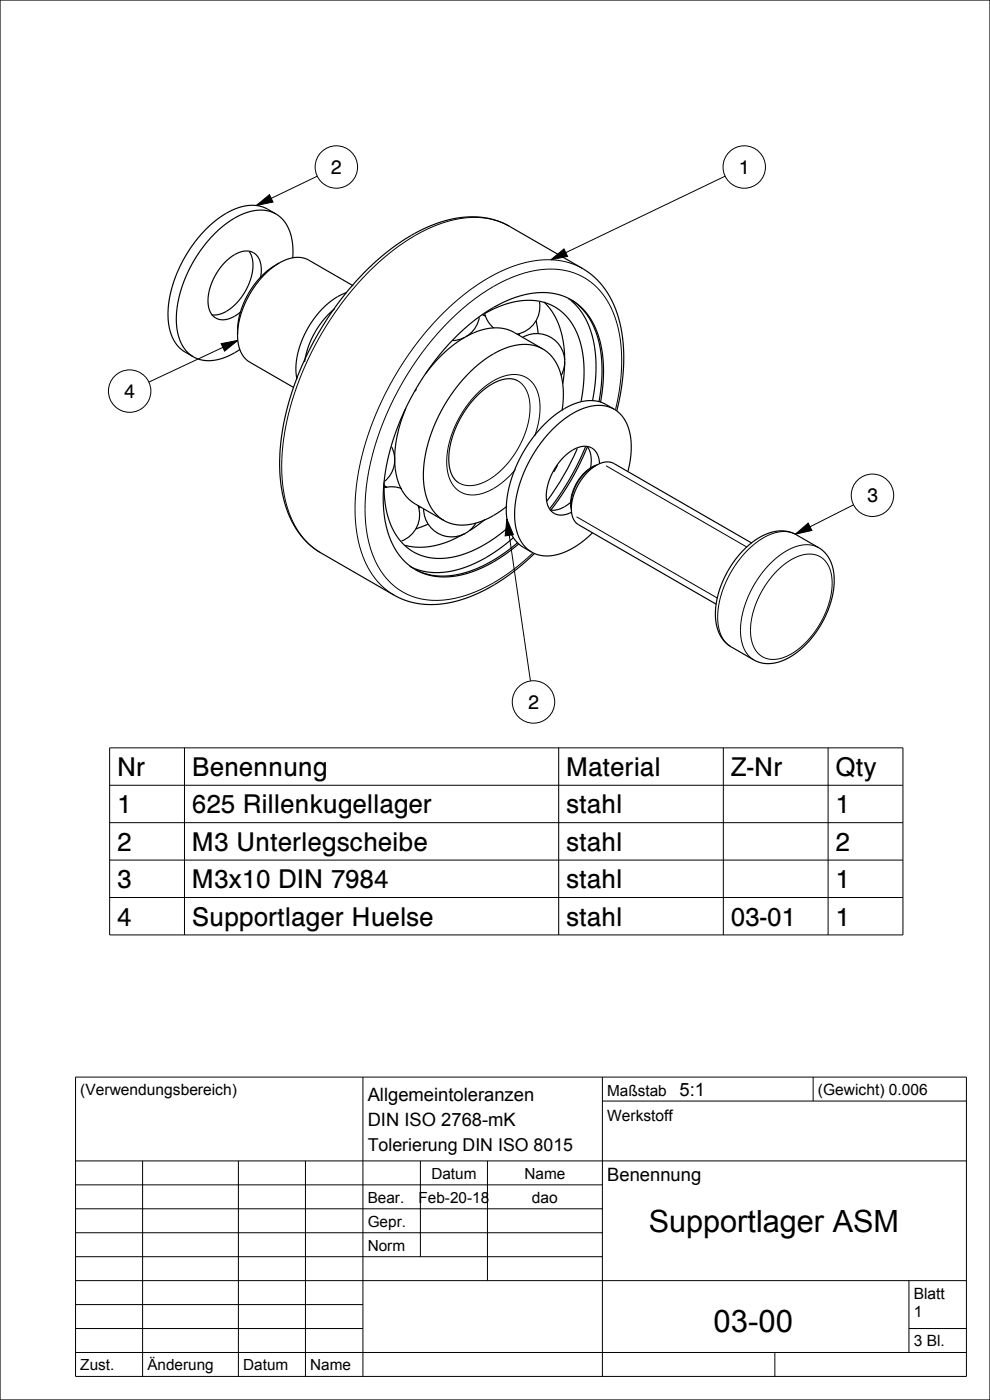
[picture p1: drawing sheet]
<svg xmlns="http://www.w3.org/2000/svg" width="210mm" height="297mm" viewBox="0 0 210 297" stroke-linecap="round" stroke-linejoin="round" font-family="sans-serif">
<path d="M54.4 43.6l2.8-2.3 .7 1.6zM116.9 55.1l2.7-2.3 .8 1.6zM46.9 72.9l3.5-.7-2.8 2.3zM107.5 110.1l1.4 3.3-1.7 .3zM168.7 113.3l2.7-2.3 .8 1.5z" fill="#000"/>
<g fill="none" stroke="#000" stroke-width=".21">
<path d="M67.3 37.4l-12.9 6.2M153.8 37.4l-36.9 17.7M54.4 43.6l2.8-2.3 .7 1.6zM116.9 55.1l2.7-2.3 .8 1.6zM46.9 72.9l3.5-.7-2.8 2.3zM50.4 72.2l-18.8 8.9M126.7 98.6l-1.1 .4-1.1 .8-.9 .9-1.5 2.1-.9 2.4-.2 1.2 .3 1.9M128.6 98.8l29.8 17.2M107.5 110.1l1.4 3.3-1.7 .3zM107.5 110.1l5 34.4M122.3 109.6l29.9 17.3M168.7 113.3l2.7-2.3 .8 1.5z"/>
<path d="M181.1 107.1l-12.4 6.2M23.3 158.7h168.2v39.6h-168.2zM39.1 158.7v39.6M118.5 158.7v39.6M153.4 158.7v39.6M175.7 158.7v39.6M23.3 166.6h168.2M23.3 174.5h168.2M23.3 182.5h168.2M23.3 190.4h168.2M16 228.5h189v63.5h-189zM77 228.5v63.5"/>
<path d="M127.8 233.6h77.2M127.8 228.5v63.5M172.5 228.5v5.1M16 246.3h189M16 251.4h111.8M16 256.4h111.8M30.2 246.3v45.7M50.6 246.3v45.7M64.8 246.3v45.7M89.2 246.3v20.3M103.4 246.3v25.4M16 261.5h111.8"/>
<path d="M16 266.6h111.8M16 271.7h189M16 276.8h61M192.8 271.7v15.2M16 281.8h61M16 286.9h189M164.4 286.9v5.1M192.8 281.8h12.2"/>
<circle cx="71.4" cy="35.4" r="4.5"/>
<circle cx="157.9" cy="35.4" r="4.5"/>
<circle cx="27.5" cy="83" r="4.5"/>
<circle cx="185.1" cy="105.1" r="4.5"/>
<circle cx="113.2" cy="148.9" r="4.5"/>
</g>
<path d="M0 0h210v297h-210zM59.2 55.8a19.5 19.5 0 0 0-8.8 15.3M59.2 55.8l-.9 .5a17.6 17.6 0 0 0-7.9 13.8v1M65.5 55.2a6.3 6.3 0 0 0-6.3 .6M50.4 71.1a6.3 6.3 0 0 0 2.6 5.7M71 65.5a18.3 18.3 0 0 0-6.4 11.3M73.6 62.1a16.5 16.5 0 0 0-9 8.9 15 15 0 0 0-1.6 9.5M126.5 98.7l-1.1 .6a9.4 9.4 0 0 0-4.2 7.4v1.2M126.5 98.7a11.7 11.7 0 0 0-5.3 9.2M130.2 98.3a3.8 3.8 0 0 0-3.7 .4M121.2 107.9a3.8 3.8 0 0 0 1.5 3.4" fill="none" stroke="#000" stroke-width=".25"/>
<!-- layer: 02___PRT_ALL_AXES -->
<g fill="none" stroke="#000" stroke-width=".25">
<path d="M52.9 53.4a7.1 7.1 0 0 1 0 6.5 10.7 10.7 0 0 1-6.7 6.9h-1.3M55.3 58.9a4.8 4.8 0 0 0-1.5-5.3 4.6 4.6 0 0 0-5.1 1.2 11.9 11.9 0 0 0-4.4 10.4 3.2 3.2 0 0 0 4.9 2.2l1.9-1.2M58.5 45.4a8.4 8.4 0 0 1 3.6 7.3v2M58.5 45.4l-.9-.4a9.2 9.2 0 0 0-7.8 1.3 27.3 27.3 0 0 0-12.4 21.5 8.8 8.8 0 0 0 3.6 7.9M58.5 45.4l-2.6-1.5a9.2 9.2 0 0 0-7.9 1.3 27.3 27.3 0 0 0-12.4 21.5 8.8 8.8 0 0 0 3.7 8l1.7 1M50.9 74.1a10.2 10.2 0 0 1-8.7 2.1l-1.2-.5M98.6 71.6a28.3 28.3 0 0 0-8.4 7.8M98.8 71.4l.8-.4a10.1 10.1 0 0 1 9.5-.5l6.1 3.5M101.7 67.3a6 6 0 0 1-5.6 5M102.4 66.8l.6 .3M102.5 66.7l.5 .3M102.8 66.5a16.3 16.3 0 0 1 13-2.2 11.7 11.7 0 0 1 7.5 9 28 28 0 0 1-.1 11.9"/>
<path d="M102.8 66.5h.1M102.8 66.5v.1M102.8 66.6a6 6 0 0 0 1.9 3M110.2 70.7v.4M110.9 71.5a6 6 0 0 1 7.1 1 6 6 0 0 1 1 7.1M113.7 68l.5 2.8M114.4 64a6 6 0 0 1-4.8 6.9M115.2 74a10 10 0 0 1 4.3 8.6v2.2l-.3 2.3M115.2 74a9.6 9.6 0 0 0-9.1 .3 29.8 29.8 0 0 0-13.4 14.6 24.5 24.5 0 0 0-2.4 16.2 8.6 8.6 0 0 0 3.9 5.3M115.4 64.1a16.6 16.6 0 0 1 4.4 12.2M119.8 76.7l-.4 4.7M120.6 63.3a14.8 14.8 0 0 1 5.5 10.2 33.1 33.1 0 0 1-.4 11.6"/>
<path d="M121.2 63.6a14.9 14.9 0 0 1 6.3 11.3l.2 4.7-.6 5.6M83 94.8a6 6 0 0 1-1.5 7.4M86.1 86.6a23.4 23.4 0 0 0-1.9 14.6 8.7 8.7 0 0 0 3.9 5.7l6.1 3.5M88.3 82.6l-.2 .4M109.8 80.8a5.5 5.5 0 0 0-5.5 .7 20.2 20.2 0 0 0-9.1 16.5 5.2 5.2 0 0 0 2.1 4.4M118.3 98.7l-.8 1.4M122.5 95.1a56.9 56.9 0 0 1-6.5 11.2M124.2 94.8a56.7 56.7 0 0 1-7.6 13.1M124.6 94.8a56.7 56.7 0 0 1-7.7 13.4M124.6 94.8a6 6 0 0 1 .6 4.7M127.2 98.4a3.3 3.3 0 0 0-3.9-3.7 10.9 10.9 0 0 0-7 7.8 5.9 5.9 0 0 0 .8 6.1 3.7 3.7 0 0 0 4.2 0M127.4 85.3a26.6 26.6 0 0 0-1.4-16.4 12.1 12.1 0 0 0-14.3-6.5 32 32 0 0 0-15.6 9.7 53.6 53.6 0 0 0-14.7 30.9 22 22 0 0 0 2.8 14.2l1.7 1.9 2.2 1.8"/>
<path d="M130.3 86.8a8.6 8.6 0 0 1 3.6 7.8l-.1 2.6-.6 2.8M130.3 86.8l-.9-.4a9.2 9.2 0 0 0-7.9 1.3 27.3 27.3 0 0 0-12.3 21.5 8.8 8.8 0 0 0 3.6 7.9M130.3 86.8l-2.7-1.4a9.2 9.2 0 0 0-7.8 1.3 27.3 27.3 0 0 0-12.4 21.5 8.8 8.8 0 0 0 3.6 7.9l1.8 1M130.8 87.2a37.6 37.6 0 0 0 .1-20.8 16.7 16.7 0 0 0-7.3-9.4l-15.6-9a18 18 0 0 0-15.3-.6 40.5 40.5 0 0 0-15.6 10.5 63.6 63.6 0 0 0-17.7 37.4 27.6 27.6 0 0 0 3.4 16.9 15.3 15.3 0 0 0 5.2 5.1l15.6 9a17.8 17.8 0 0 0 15.1 .6 40.8 40.8 0 0 0 14.6-9.5M81.5 102.9l.6 .5M81.5 103.5l1.9-.2 1.8 .4M81.5 102.3a17.5 17.5 0 0 0 4 13.1 11.5 11.5 0 0 0 11.9 2.5 28.1 28.1 0 0 0 10.6-6.2M81.5 103.1l.5 .3M88.7 107.2a6 6 0 0 1-3.5 7.6M89.1 107.6l-.2 .2M89.1 107.5l-.3 .2M89.9 108a6 6 0 0 0 4.4 5.7 6 6 0 0 0 6.7-2.8"/>
<path d="M90.8 111.2l-2.6 1M98.6 113.2l-2.7 1.4a15.1 15.1 0 0 1-10 1.1M102.9 110.2l-3.2 2.3M107.5 107.4a14.5 14.5 0 0 1-10.8 3.9l-1.2-.3-1.3-.6M109 114a26.9 26.9 0 0 1-15.7 7.5 12.3 12.3 0 0 1-6.4-1.4M109.9 115.1a26.4 26.4 0 0 1-15.5 7.1 12.3 12.3 0 0 1-6.3-1.4M110.1 115.3a26.2 26.2 0 0 1-15.6 7.1 12.1 12.1 0 0 1-6.4-1.5M121.3 106.4h-.1a5.8 5.8 0 0 1-4.6 1.8M125.7 113.1a14.3 14.3 0 0 1-10 4.8l-1.5-.2-1.4-.6"/>
</g>
<path d="M108 48a16.9 16.9 0 0 0-14.2-.7 40.3 40.3 0 0 0-15.9 10.7 64.3 64.3 0 0 0-18 37.7 27.3 27.3 0 0 0 3.2 16.7 14.3 14.3 0 0 0 4.9 4.9M123.6 57a16.9 16.9 0 0 0-14.2-.7 40.3 40.3 0 0 0-16 10.7 64.3 64.3 0 0 0-18 37.7 27.3 27.3 0 0 0 3.2 16.7 14.3 14.3 0 0 0 5 4.9M109.8 80.8a6.5 6.5 0 0 1 2.6 6.4 19.2 19.2 0 0 1-9.7 15.1 5.8 5.8 0 0 1-5.4 .1M113.4 92.4a12.9 12.9 0 0 0 0-10.5 5.4 5.4 0 0 0-6.9-2 19.2 19.2 0 0 0-10.1 10.7 14.6 14.6 0 0 0-.9 11.3 5.3 5.3 0 0 0 7.2 2.7 16 16 0 0 0 6.6-5M130.6 86.9a37.9 37.9 0 0 0 .1-18.7 14.4 14.4 0 0 0-11-10.8 22.5 22.5 0 0 0-14.2 2.9 53.1 53.1 0 0 0-19.2 19.2 55.3 55.3 0 0 0-8.9 28.7 22 22 0 0 0 4.8 14.7 14.3 14.3 0 0 0 14.6 4 37.9 37.9 0 0 0 16.2-9.5v-.1" fill="none" stroke="#000" stroke-width=".21"/>
<!-- layer: 06___PRT_ALL_SURFS -->
<path d="M65.5 55.2l9.4 5.4M53 76.8l9.3 5.4" fill="none" stroke="#000" stroke-width=".25"/>
<!-- layer: LAYER_AXIS -->
<path d="M130.2 98.3l29.3 16.9M122.7 111.3l29.2 16.9M157.7 116.7a11.2 11.2 0 0 1 9.2-4l1.6 .5 5.2 3a7.7 7.7 0 0 1 3.2 7.4 20.4 20.4 0 0 1-10.2 16.3 7 7 0 0 1-6.8 .1l-4.8-2.8a7.8 7.8 0 0 1-3.3-7.5 20.9 20.9 0 0 1 5.9-13z" fill="none" stroke="#000" stroke-width=".25"/>
<path d="M168.8 113.4a7 7 0 0 0-7.2 .9 21.2 21.2 0 0 0-9.3 17.7 6.4 6.4 0 0 0 2.8 5.2M173.7 116.2a7 7 0 0 0-7.1 .8 21.1 21.1 0 0 0-9.5 17.9 6.4 6.4 0 0 0 2.8 5.1M164.9 121a9.4 9.4 0 0 1 7.8-3.4 5.1 5.1 0 0 1 3.8 5.2 18.6 18.6 0 0 1-9.6 16.4 5 5 0 0 1-6.4-1 9.6 9.6 0 0 1-.8-8.1 20.5 20.5 0 0 1 5.2-9.1z" fill="none" stroke="#000" stroke-width=".21"/>
<text font-size="6.6" x="151.4" y="282.5">03-00</text>
<text font-size="6.5" x="137.6" y="261.4">Supportlager ASM</text>
<g font-size="5.5">
<text x="24.8" y="164.6">Nr</text>
<text x="40.7" y="164.6">Benennung</text>
<text x="120.1" y="164.6">Material</text>
<text x="155" y="164.6">Z-Nr</text>
<text x="177.2" y="164.6">Qty</text>
<text x="24.8" y="172.5">1</text>
<text x="40.7" y="172.5">625 Rillenkugellager</text>
<text x="120.1" y="172.5">stahl</text>
<text x="177.2" y="172.5">1</text>
<text x="24.8" y="180.5">2</text>
<text x="40.7" y="180.5">M3 Unterlegscheibe</text>
<text x="120.1" y="180.5">stahl</text>
<text x="177.2" y="180.5">2</text>
<text x="24.8" y="188.4">3</text>
<text x="40.7" y="188.4">M3x10 DIN 7984</text>
<text x="120.1" y="188.4">stahl</text>
<text x="177.2" y="188.4">1</text>
<text x="24.8" y="196.4">4</text>
<text x="40.7" y="196.4">Supportlager Huelse</text>
<text x="120.1" y="196.4">stahl</text>
<text x="155" y="196.4">03-01</text>
<text x="177.2" y="196.4">1</text>
</g>
<g font-size="4.2">
<text x="70.2" y="36.9">2</text>
<text x="156.7" y="36.9">1</text>
<text x="26.4" y="84.5">4</text>
<text x="183.9" y="106.6">3</text>
<text x="112" y="150.4">2</text>
</g>
<g font-size="3.9">
<text x="78" y="233.6">Allgemeintoleranzen</text>
<text x="144.2" y="232.5">5:1</text>
<text x="78" y="239">DIN ISO 2768-mK</text>
<text x="128.8" y="250.6">Benennung</text>
</g>
<text font-size="3.8" x="78" y="244.2">Tolerierung DIN ISO 8015</text>
<g font-size="3.3">
<text x="17" y="232.3">(Verwendungsbereich)</text>
<text x="128.8" y="232.5">Maßstab</text>
<text x="173.5" y="232.3">(Gewicht) 0.006</text>
<text x="128.8" y="237.8">Werkstoff</text>
<text x="91.5" y="250.1">Datum</text>
<text x="111.3" y="250.1">Name</text>
<text x="78" y="255.1">Bear.</text>
<text x="88.8" y="255.1">Feb-20-18</text>
<text x="112.8" y="255.2">dao</text>
<text x="78" y="260.2">Gepr.</text>
<text x="78" y="265.3">Norm</text>
<text x="193.8" y="275.5">Blatt</text>
<text x="193.8" y="279.3">1</text>
<text x="193.8" y="285.7">3 Bl.</text>
<text x="17" y="290.7">Zust.</text>
<text x="31.3" y="290.7">Änderung</text>
<text x="51.6" y="290.7">Datum</text>
<text x="65.8" y="290.7">Name</text>
</g>
</svg>
